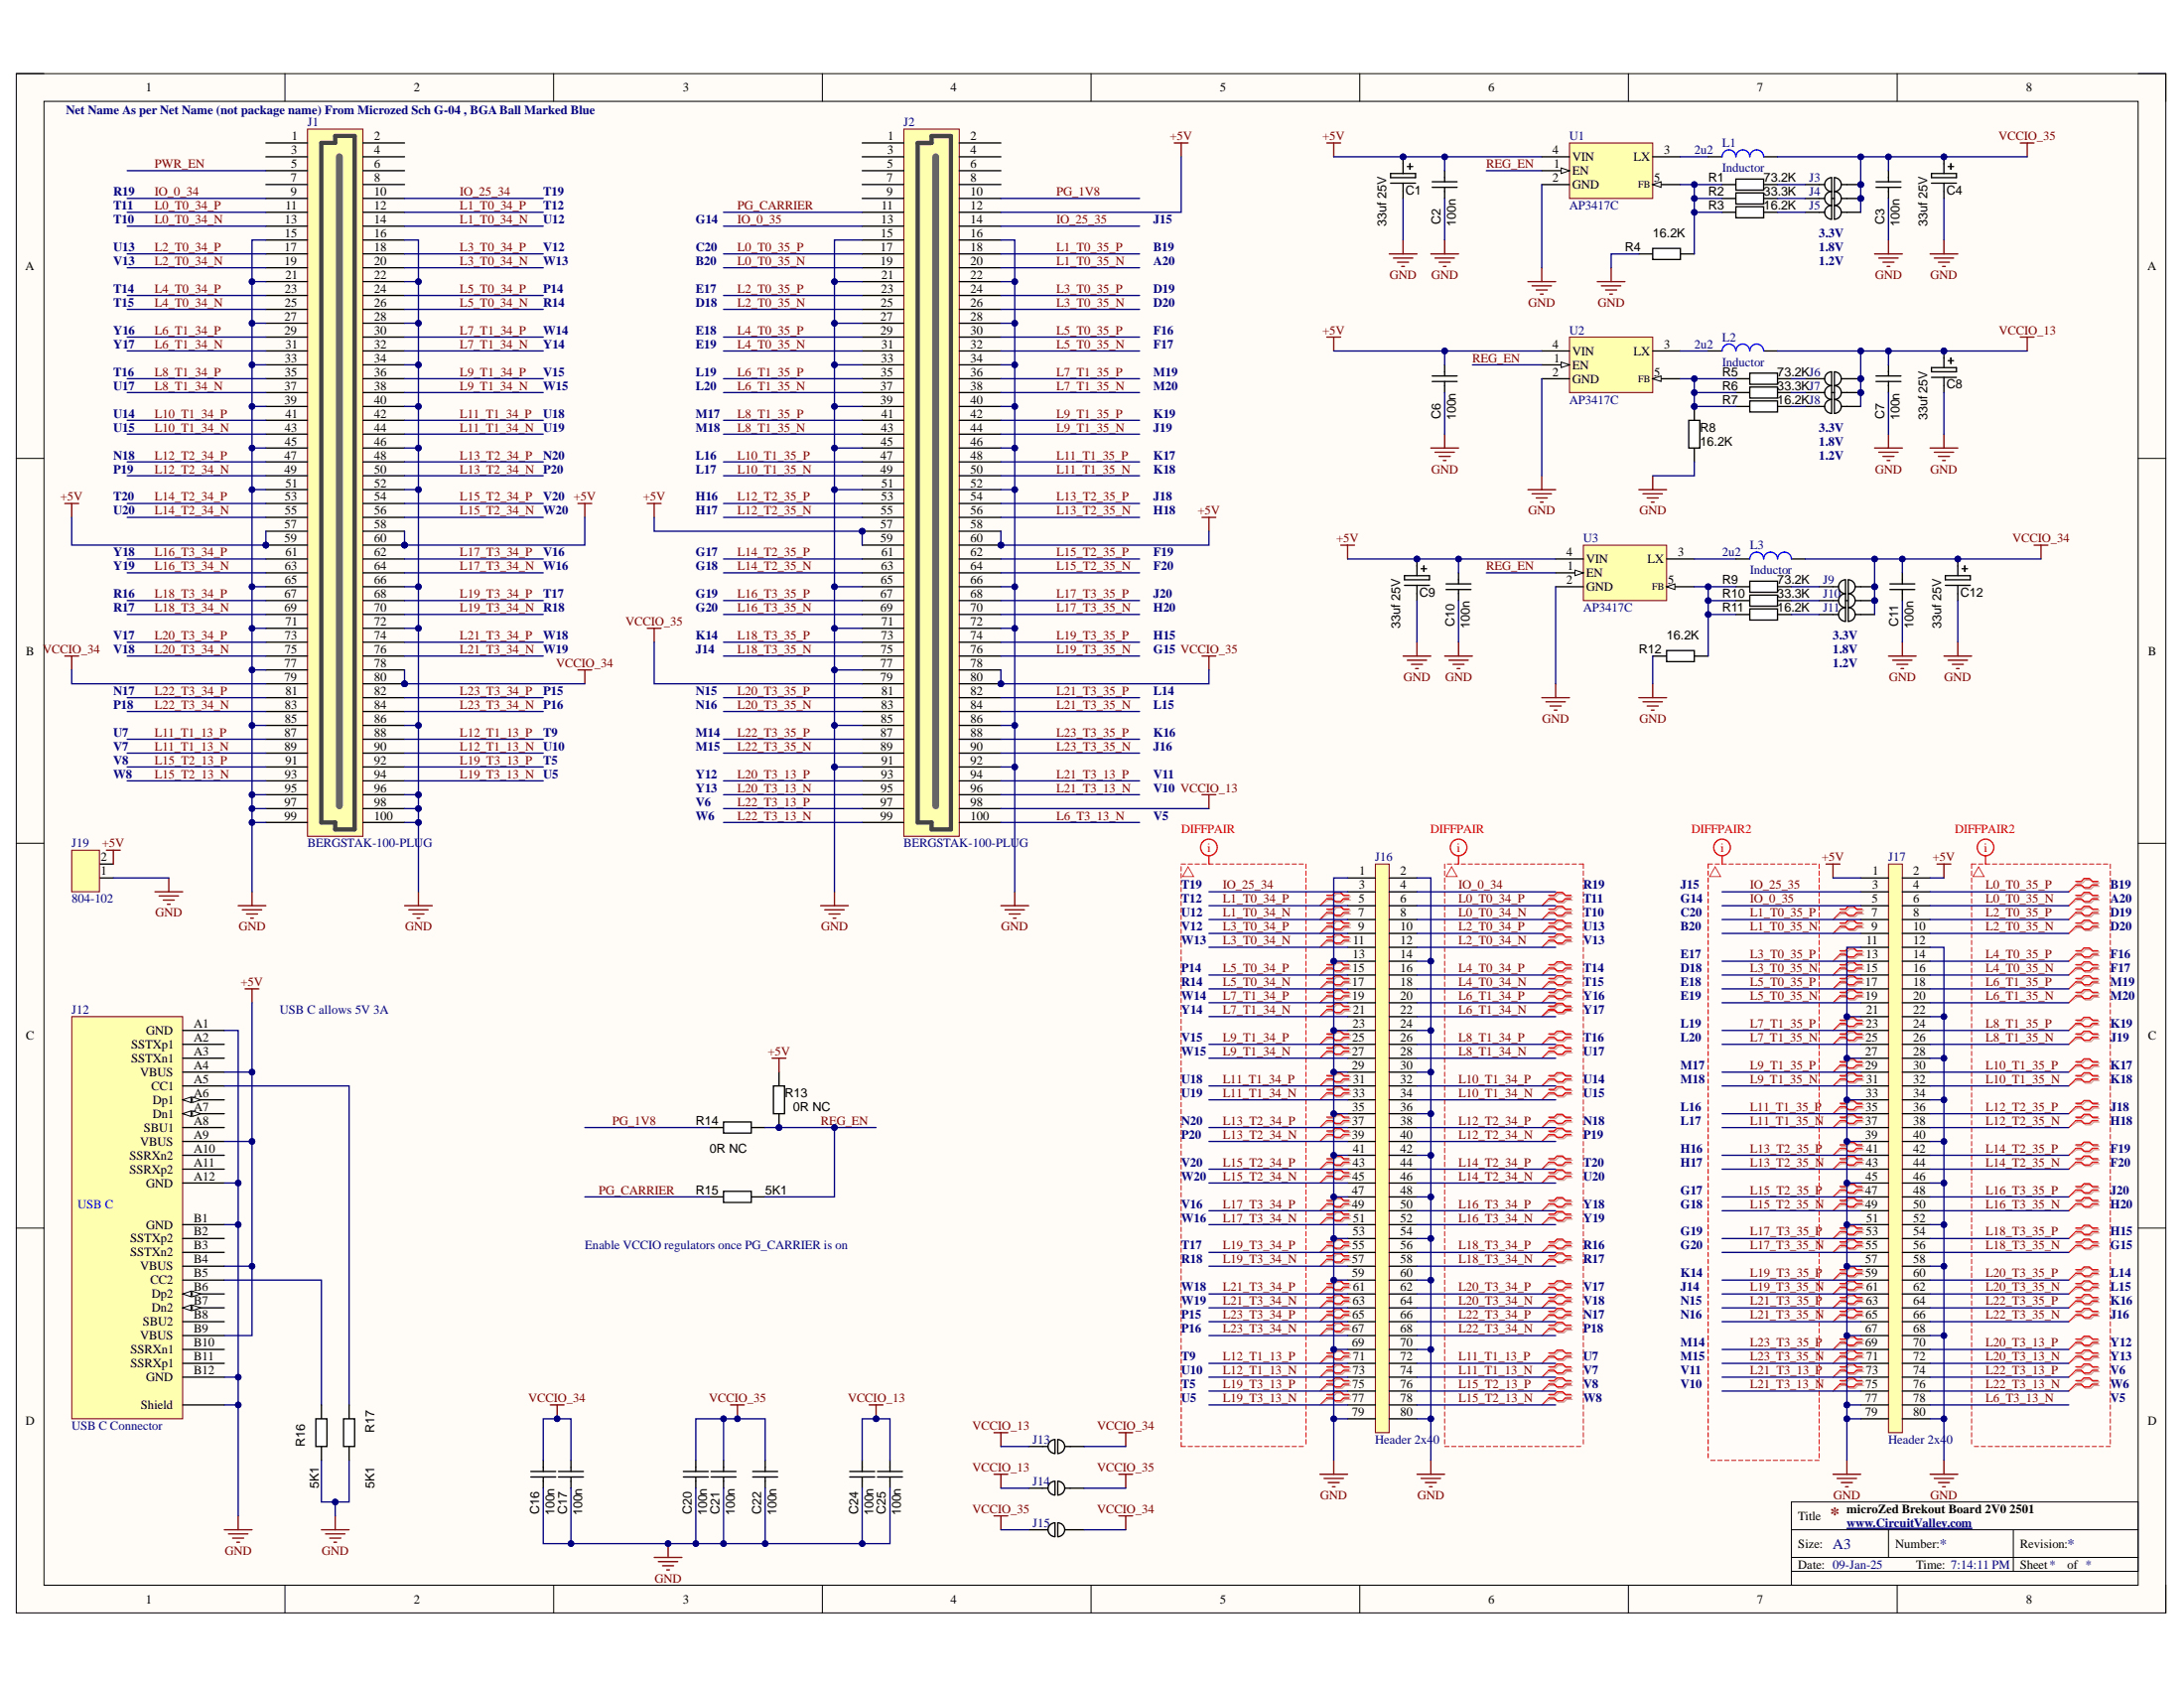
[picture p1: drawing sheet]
# Altium project uZed_Breakout.PrjPcb
1 sheet, 59 parts. Net scope: global (net labels, ports and power ports of the same name join across sheets).
Board file: uZed_breakout.PcbDoc

## Sheet uZed_breakout.SchDoc
size A3

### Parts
C1  value 33uf 25V  [CAPMP7343X310N]  (hidden comment: 33uf 20V D)
C2  100n  [CAPC1608N]
C3  100n  [CAPC1608N]
C4  value 33uf 25V  [CAPMP7343X310N]  (hidden comment: 33uf 20V D)
C6  100n  [CAPC1608N]
C7  100n  [CAPC1608N]
C8  value 33uf 25V  [CAPMP7343X310N]  (hidden comment: 33uf 20V D)
C9  value 33uf 25V  [CAPMP7343X310N]  (hidden comment: 33uf 20V D)
C10  100n  [CAPC1608N]
C11  100n  [CAPC1608N]
C12  value 33uf 25V  [CAPMP7343X310N]  (hidden comment: 33uf 20V D)
C16  100n  [CAPC1608N]
C17  100n  [CAPC1608N]
C20  100n  [CAPC1608N]
C21  100n  [CAPC1608N]
C22  100n  [CAPC1608N]
C24  100n  [CAPC1608N]
C25  100n  [CAPC1608N]
J1  BERGSTAK-100-PLUG  [61083-101400LF]
J2  BERGSTAK-100-PLUG  [61083-101400LF]
J3  SMD Jumper  [SMD_Jumper]  (value not drawn)  (net tie, no BOM)
J4  SMD Jumper Bridged  [SMD_Jumper_bridge]  (value not drawn)  (net tie, no BOM)
J5  SMD Jumper  [SMD_Jumper]  (value not drawn)  (net tie, no BOM)
J6  SMD Jumper  [SMD_Jumper]  (value not drawn)  (net tie, no BOM)
J7  SMD Jumper Bridged  [SMD_Jumper_bridge]  (value not drawn)  (net tie, no BOM)
J8  SMD Jumper  [SMD_Jumper]  (value not drawn)  (net tie, no BOM)
J9  SMD Jumper  [SMD_Jumper]  (value not drawn)  (net tie, no BOM)
J10  SMD Jumper Bridged  [SMD_Jumper_bridge]  (value not drawn)  (net tie, no BOM)
J11  SMD Jumper  [SMD_Jumper]  (value not drawn)  (net tie, no BOM)
J12  USB C Connector  [UT11113-11602-7H]
J13  SMD Jumper  [SMD_Jumper]  (value not drawn)  (net tie, no BOM)
J14  SMD Jumper  [SMD_Jumper]  (value not drawn)  (net tie, no BOM)
J15  SMD Jumper  [SMD_Jumper]  (value not drawn)  (net tie, no BOM)
J16  Header 2x40  [Header_2x40]
J17  Header 2x40  [Header_2x40]
J19  804-102  [804-102]
L1  Inductor  value 2u2  [SFE4018A-2R2M-F-HF]
L2  Inductor  value 2u2  [SFE4018A-2R2M-F-HF]
L3  Inductor  value 2u2  [SFE4018A-2R2M-F-HF]
R1  value 73.2K  [RESC1608N_ZERO]  (hidden comment: Thick Film)
R2  value 33.3K  [RESC1608N_ZERO]  (hidden comment: Thick Film)
R3  value 16.2K  [RESC1608N_ZERO]  (hidden comment: Thick Film)
R4  value 16.2K  [RESC1608N_ZERO]  (hidden comment: Thick Film)
R5  value 73.2K  [RESC1608N_ZERO]  (hidden comment: Thick Film)
R6  value 33.3K  [RESC1608N_ZERO]  (hidden comment: Thick Film)
R7  value 16.2K  [RESC1608N_ZERO]  (hidden comment: Thick Film)
R8  value 16.2K  [RESC1608N_ZERO]  (hidden comment: Thick Film)
R9  value 73.2K  [RESC1608N_ZERO]  (hidden comment: Thick Film)
R10  value 33.3K  [RESC1608N_ZERO]  (hidden comment: Thick Film)
R11  value 16.2K  [RESC1608N_ZERO]  (hidden comment: Thick Film)
R12  value 16.2K  [RESC1608N_ZERO]  (hidden comment: Thick Film)
R13  value 0R NC  [RESC1608N_ZERO]  (hidden comment: Thick Film)
R14  value 0R NC  [RESC1608N_ZERO]  (hidden comment: Thick Film)
R15  value 5K1  [RESC1608N_ZERO]  (hidden comment: Thick Film)
R16  value 5K1  [RESC1608N_ZERO]  (hidden comment: Thick Film)
R17  value 5K1  [RESC1608N_ZERO]  (hidden comment: Thick Film)
U1  AP3417C  [SOT23-5]
U2  AP3417C  [SOT23-5]
U3  AP3417C  [SOT23-5]

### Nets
+5V: C1.1 C2.2 C6.2 C9.1 C10.2 J1.57 J1.58 J1.59 J1.60 J2.12 J2.57 J2.58 J2.59 J2.60 J12.A4(VBUS) J12.A9(VBUS) J12.B4(VBUS) J12.B9(VBUS) J17.1 J17.2 J19.2(PW) R13.1 U1.4(VIN) U2.4(VIN) U3.4(VIN)
GND: C1.2 C2.1 C3.1 C4.2 C6.1 C7.1 C8.2 C9.2 C10.1 C11.1 C12.2 C16.1 C17.1 C20.1 C21.1 C22.1 C24.1 C25.1 J1.15 J1.16 J1.21 J1.22 J1.27 J1.28 J1.33 J1.34 J1.39 J1.40 J1.45 J1.46 J1.51 J1.52 J1.65 J1.66 J1.71 J1.72 J1.77 J1.85 J1.86 J1.95 J1.96 J1.97 J1.98 J1.99 J1.100 J2.15 J2.16 J2.21 J2.22 J2.27 J2.28 J2.33 J2.34 J2.39 J2.40 J2.45 J2.46 J2.51 J2.52 J2.65 J2.66 J2.71 J2.72 J2.77 J2.85 J2.86 J2.91 J2.92 J12.0(Shield) J12.A1(GND) J12.A12(GND) J12.B1(GND) J12.B12(GND) J16.1 J16.2 J16.13 J16.14 J16.23 J16.24 J16.29 J16.30 J16.35 J16.36 J16.41 J16.42 J16.47 J16.48 J16.53 J16.54 J16.59 J16.60 J16.69 J16.70 J16.79 J16.80 J17.11 J17.12 J17.21 J17.22 J17.27 J17.28 J17.33 J17.34 J17.39 J17.40 J17.45 J17.46 J17.51 J17.52 J17.57 J17.58 J17.67 J17.68 J17.77 J17.79 J17.80 J19.1(PW) R4.2 R8.1 R12.2 R16.2 R17.2 U1.2(GND) U2.2(GND) U3.2(GND)
VCCIO_13: C7.2 C8.1 C24.2 C25.2 J2.98 J6.1 J7.1 J8.1 J13.2 J14.2 L2.2
VCCIO_34: C11.2 C12.1 C16.2 C17.2 J1.78 J1.79 J1.80 J9.1 J10.1 J11.1 J13.1 J15.1 L3.2
VCCIO_35: C3.2 C4.1 C20.2 C21.2 C22.2 J2.78 J2.79 J2.80 J3.1 J4.1 J5.1 J14.1 J15.2 L1.2
IO_0_34: J1.9 J16.4
IO_0_35: J2.13 J17.5
IO_25_34: J1.10 J16.3
IO_25_35: J2.14 J17.3
L0_T0_34_N: J1.13 J16.8
L0_T0_34_P: J1.11 J16.6
L0_T0_35_N: J2.19 J17.6
L0_T0_35_P: J2.17 J17.4
L1_T0_34_N: J1.14 J16.7
L1_T0_34_P: J1.12 J16.5
L1_T0_35_N: J2.20 J17.9
L1_T0_35_P: J2.18 J17.7
L2_T0_34_N: J1.19 J16.12
L2_T0_34_P: J1.17 J16.10
L2_T0_35_N: J2.25 J17.10
L2_T0_35_P: J2.23 J17.8
L3_T0_34_N: J1.20 J16.11
L3_T0_34_P: J1.18 J16.9
L3_T0_35_N: J2.26 J17.15
L3_T0_35_P: J2.24 J17.13
L4_T0_34_N: J1.25 J16.18
L4_T0_34_P: J1.23 J16.16
L4_T0_35_N: J2.31 J17.16
L4_T0_35_P: J2.29 J17.14
L5_T0_34_N: J1.26 J16.17
L5_T0_34_P: J1.24 J16.15
L5_T0_35_N: J2.32 J17.19
L5_T0_35_P: J2.30 J17.17
L6_T1_34_N: J1.31 J16.22
L6_T1_34_P: J1.29 J16.20
L6_T1_35_N: J2.37 J17.20
L6_T1_35_P: J2.35 J17.18
L6_T3_13_N: J2.100 J17.78
L7_T1_34_N: J1.32 J16.21
L7_T1_34_P: J1.30 J16.19
L7_T1_35_N: J2.38 J17.25
L7_T1_35_P: J2.36 J17.23
L8_T1_34_N: J1.37 J16.28
L8_T1_34_P: J1.35 J16.26
L8_T1_35_N: J2.43 J17.26
L8_T1_35_P: J2.41 J17.24
L9_T1_34_N: J1.38 J16.27
L9_T1_34_P: J1.36 J16.25
L9_T1_35_N: J2.44 J17.31
L9_T1_35_P: J2.42 J17.29
L10_T1_34_N: J1.43 J16.34
L10_T1_34_P: J1.41 J16.32
L10_T1_35_N: J2.49 J17.32
L10_T1_35_P: J2.47 J17.30
L11_T1_13_N: J1.89 J16.74
L11_T1_13_P: J1.87 J16.72
L11_T1_34_N: J1.44 J16.33
L11_T1_34_P: J1.42 J16.31
L11_T1_35_N: J2.50 J17.37
L11_T1_35_P: J2.48 J17.35
L12_T1_13_N: J1.90 J16.73
L12_T1_13_P: J1.88 J16.71
L12_T2_34_N: J1.49 J16.40
L12_T2_34_P: J1.47 J16.38
L12_T2_35_N: J2.55 J17.38
L12_T2_35_P: J2.53 J17.36
L13_T2_34_N: J1.50 J16.39
L13_T2_34_P: J1.48 J16.37
L13_T2_35_N: J2.56 J17.43
L13_T2_35_P: J2.54 J17.41
L14_T2_34_N: J1.55 J16.46
L14_T2_34_P: J1.53 J16.44
L14_T2_35_N: J2.63 J17.44
L14_T2_35_P: J2.61 J17.42
L15_T2_13_N: J1.93 J16.78
L15_T2_13_P: J1.91 J16.76
L15_T2_34_N: J1.56 J16.45
L15_T2_34_P: J1.54 J16.43
L15_T2_35_N: J2.64 J17.49
L15_T2_35_P: J2.62 J17.47
L16_T3_34_N: J1.63 J16.52
L16_T3_34_P: J1.61 J16.50
L16_T3_35_N: J2.69 J17.50
L16_T3_35_P: J2.67 J17.48
L17_T3_34_N: J1.64 J16.51
L17_T3_34_P: J1.62 J16.49
L17_T3_35_N: J2.70 J17.55
L17_T3_35_P: J2.68 J17.53
L18_T3_34_N: J1.69 J16.58
L18_T3_34_P: J1.67 J16.56
L18_T3_35_N: J2.75 J17.56
L18_T3_35_P: J2.73 J17.54
L19_T3_13_N: J1.94 J16.77
L19_T3_13_P: J1.92 J16.75
L19_T3_34_N: J1.70 J16.57
L19_T3_34_P: J1.68 J16.55
L19_T3_35_N: J2.76 J17.61
L19_T3_35_P: J2.74 J17.59
L20_T3_13_N: J2.95 J17.72
L20_T3_13_P: J2.93 J17.70
L20_T3_34_N: J1.75 J16.64
L20_T3_34_P: J1.73 J16.62
L20_T3_35_N: J2.83 J17.62
L20_T3_35_P: J2.81 J17.60
L21_T3_13_N: J2.96 J17.75
L21_T3_13_P: J2.94 J17.73
L21_T3_34_N: J1.76 J16.63
L21_T3_34_P: J1.74 J16.61
L21_T3_35_N: J2.84 J17.65
L21_T3_35_P: J2.82 J17.63
L22_T3_13_N: J2.99 J17.76
L22_T3_13_P: J2.97 J17.74
L22_T3_34_N: J1.83 J16.68
L22_T3_34_P: J1.81 J16.66
L22_T3_35_N: J2.89 J17.66
L22_T3_35_P: J2.87 J17.64
L23_T3_34_N: J1.84 J16.67
L23_T3_34_P: J1.82 J16.65
L23_T3_35_N: J2.90 J17.71
L23_T3_35_P: J2.88 J17.69
PG_1V8: J2.10 R14.2
PG_CARRIER: J2.11 R15.2
PWR_EN: J1.5
REG_EN: R13.2 R14.1 R15.1 U1.1(EN) U2.1(EN) U3.1(EN)
NetJ3_2: J3.2 R1.1
NetJ4_2: J4.2 R2.1
NetJ5_2: J5.2 R3.1
NetJ6_2: J6.2 R5.2
NetJ7_2: J7.2 R6.2
NetJ8_2: J8.2 R7.2
NetJ9_2: J9.2 R9.1
NetJ10_2: J10.2 R10.1
NetJ11_2: J11.2 R11.1
NetJ12_A5: J12.A5(CC1) R17.1
NetJ12_B5: J12.B5(CC2) R16.1
NetL1_1: L1.1 U1.3(LX)
NetL2_1: L2.1 U2.3(LX)
NetL3_1: L3.1 U3.3(LX)
NetR1_2: R1.2 R2.2 R3.2 R4.1 U1.5(FB)
NetR5_1: R5.1 R6.1 R7.1 R8.2 U2.5(FB)
NetR9_2: R9.2 R10.2 R11.2 R12.1 U3.5(FB)

Not connected (* = marked no-connect by the designer): J1 1 2 3 4 6 7 8; J2 1 2 3 4 5 6 7 8 9; J12 A2(SSTXp1) A3(SSTXn1) A6(Dp1) A7(Dn1) A8(SBU1) A10(SSRXn2) A11(SSRXp2) B2(SSTXp2) B3(SSTXn2) B6(Dp2) B7(Dn2) B8(SBU2) B10(SSRXn1) B11(SSRXp1)

### Layout directives
differential pair: L0_T0_34_N, L0_T0_34_P, L0_T0_35_N, L0_T0_35_P, L1_T0_34_N, L1_T0_34_P, L1_T0_35_N, L1_T0_35_P, L2_T0_34_N, L2_T0_34_P, L2_T0_35_N, L2_T0_35_P, L3_T0_34_N, L3_T0_34_P, L3_T0_35_N, L3_T0_35_P, L4_T0_34_N, L4_T0_34_P, L4_T0_35_N, L4_T0_35_P, L5_T0_34_N, L5_T0_34_P, L5_T0_35_N, L5_T0_35_P, L6_T1_34_N, L6_T1_34_P, L6_T1_35_N, L6_T1_35_P, L7_T1_34_N, L7_T1_34_P, L7_T1_35_N, L7_T1_35_P, L8_T1_34_N, L8_T1_34_P, L8_T1_35_N, L8_T1_35_P, L9_T1_34_N, L9_T1_34_P, L9_T1_35_N, L9_T1_35_P, L10_T1_34_N, L10_T1_34_P, L10_T1_35_N, L10_T1_35_P, L11_T1_13_N, L11_T1_13_P, L11_T1_34_N, L11_T1_34_P, L11_T1_35_N, L11_T1_35_P, L12_T1_13_N, L12_T1_13_P, L12_T2_34_N, L12_T2_34_P, L12_T2_35_N, L12_T2_35_P, L13_T2_34_N, L13_T2_34_P, L13_T2_35_N, L13_T2_35_P, L14_T2_34_N, L14_T2_34_P, L14_T2_35_N, L14_T2_35_P, L15_T2_13_N, L15_T2_13_P, L15_T2_34_N, L15_T2_34_P, L15_T2_35_N, L15_T2_35_P, L16_T3_34_N, L16_T3_34_P, L16_T3_35_N, L16_T3_35_P, L17_T3_34_N, L17_T3_34_P, L17_T3_35_N, L17_T3_35_P, L18_T3_34_N, L18_T3_34_P, L18_T3_35_N, L18_T3_35_P, L19_T3_13_N, L19_T3_13_P, L19_T3_34_N, L19_T3_34_P, L19_T3_35_N, L19_T3_35_P, L20_T3_13_N, L20_T3_13_P, L20_T3_34_N, L20_T3_34_P, L20_T3_35_N, L20_T3_35_P, L21_T3_13_N, L21_T3_13_P, L21_T3_34_N, L21_T3_34_P, L21_T3_35_N, L21_T3_35_P, L22_T3_13_N, L22_T3_13_P, L22_T3_34_N, L22_T3_34_P, L22_T3_35_N, L22_T3_35_P, L23_T3_34_N, L23_T3_34_P, L23_T3_35_N, L23_T3_35_P
net class DIFFPAIR: IO_0_34, IO_25_34, L0_T0_34_N, L0_T0_34_P, L1_T0_34_N, L1_T0_34_P, L2_T0_34_N, L2_T0_34_P, L3_T0_34_N, L3_T0_34_P, L4_T0_34_N, L4_T0_34_P, L5_T0_34_N, L5_T0_34_P, L6_T1_34_N, L6_T1_34_P, L7_T1_34_N, L7_T1_34_P, L8_T1_34_N, L8_T1_34_P, L9_T1_34_N, L9_T1_34_P, L10_T1_34_N, L10_T1_34_P, L11_T1_13_N, L11_T1_13_P, L11_T1_34_N, L11_T1_34_P, L12_T1_13_N, L12_T1_13_P, L12_T2_34_N, L12_T2_34_P, L13_T2_34_N, L13_T2_34_P, L14_T2_34_N, L14_T2_34_P, L15_T2_13_N, L15_T2_13_P, L15_T2_34_N, L15_T2_34_P, L16_T3_34_N, L16_T3_34_P, L17_T3_34_N, L17_T3_34_P, L18_T3_34_N, L18_T3_34_P, L19_T3_13_N, L19_T3_13_P, L19_T3_34_N, L19_T3_34_P, L20_T3_34_N, L20_T3_34_P, L21_T3_34_N, L21_T3_34_P, L22_T3_34_N, L22_T3_34_P, L23_T3_34_N, L23_T3_34_P
net class DIFFPAIR2: IO_0_35, IO_25_35, L0_T0_35_N, L0_T0_35_P, L1_T0_35_N, L1_T0_35_P, L2_T0_35_N, L2_T0_35_P, L3_T0_35_N, L3_T0_35_P, L4_T0_35_N, L4_T0_35_P, L5_T0_35_N, L5_T0_35_P, L6_T1_35_N, L6_T1_35_P, L6_T3_13_N, L7_T1_35_N, L7_T1_35_P, L8_T1_35_N, L8_T1_35_P, L9_T1_35_N, L9_T1_35_P, L10_T1_35_N, L10_T1_35_P, L11_T1_35_N, L11_T1_35_P, L12_T2_35_N, L12_T2_35_P, L13_T2_35_N, L13_T2_35_P, L14_T2_35_N, L14_T2_35_P, L15_T2_35_N, L15_T2_35_P, L16_T3_35_N, L16_T3_35_P, L17_T3_35_N, L17_T3_35_P, L18_T3_35_N, L18_T3_35_P, L19_T3_35_N, L19_T3_35_P, L20_T3_13_N, L20_T3_13_P, L20_T3_35_N, L20_T3_35_P, L21_T3_13_N, L21_T3_13_P, L21_T3_35_N, L21_T3_35_P, L22_T3_13_N, L22_T3_13_P, L22_T3_35_N, L22_T3_35_P, L23_T3_35_N, L23_T3_35_P

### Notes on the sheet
- (near J1) Net Name As per Net Name (not package name) From Microzed Sch G-04 , BGA Ball Marked Blue
- R19
- T11
- T10
- U13
- T12
- U12
- V12
- T19
- C20
- G14
- B19
- J15
- (near J5) 3.3V
- 1.8V
- V13
- T14
- T15
- W13
- P14
- R14
- B20
- E17
- D18
- A20
- D19
- D20
- 1.2V
- Y16
- Y17
- T16
- U17
- W14
- Y14
- V15
- W15
- E18
- E19
- L19
- L20
- F16
- F17
- M19
- M20
- U14
- U15
- N18
- U18
- U19
- N20
- M17
- M18
- L16
- K19
- J19
- K17
- (near J8) 3.3V
- P19
- T20
- U20
- P20
- V20
- W20
- L17
- H16
- H17
- K18
- J18
- H18
- Y18
- Y19
- R16
- V16
- W16
- T17
- G17
- G18
- G19
- F19
- F20
- J20
- R17
- V17
- V18
- R18
- W18
- W19
- G20
- K14
- J14
- H20
- H15
- G15
- (near J11) 3.3V
- N17
- P18
- U7
- P15
- P16
- T9
- N15
- N16
- M14
- L14
- L15
- K16
- V7
- V8
- W8
- U10
- T5
- U5
- M15
- Y12
- Y13
- V6
- J16
- V11
- V10
- W6
- V5
- USB C allows 5V 3A
- (near R15) Enable VCCIO regulators once PG_CARRIER is on
- microZed Brekout Board 2V0 2501
- www.CircuitValley.com <http://www.CircuitValley.com>
